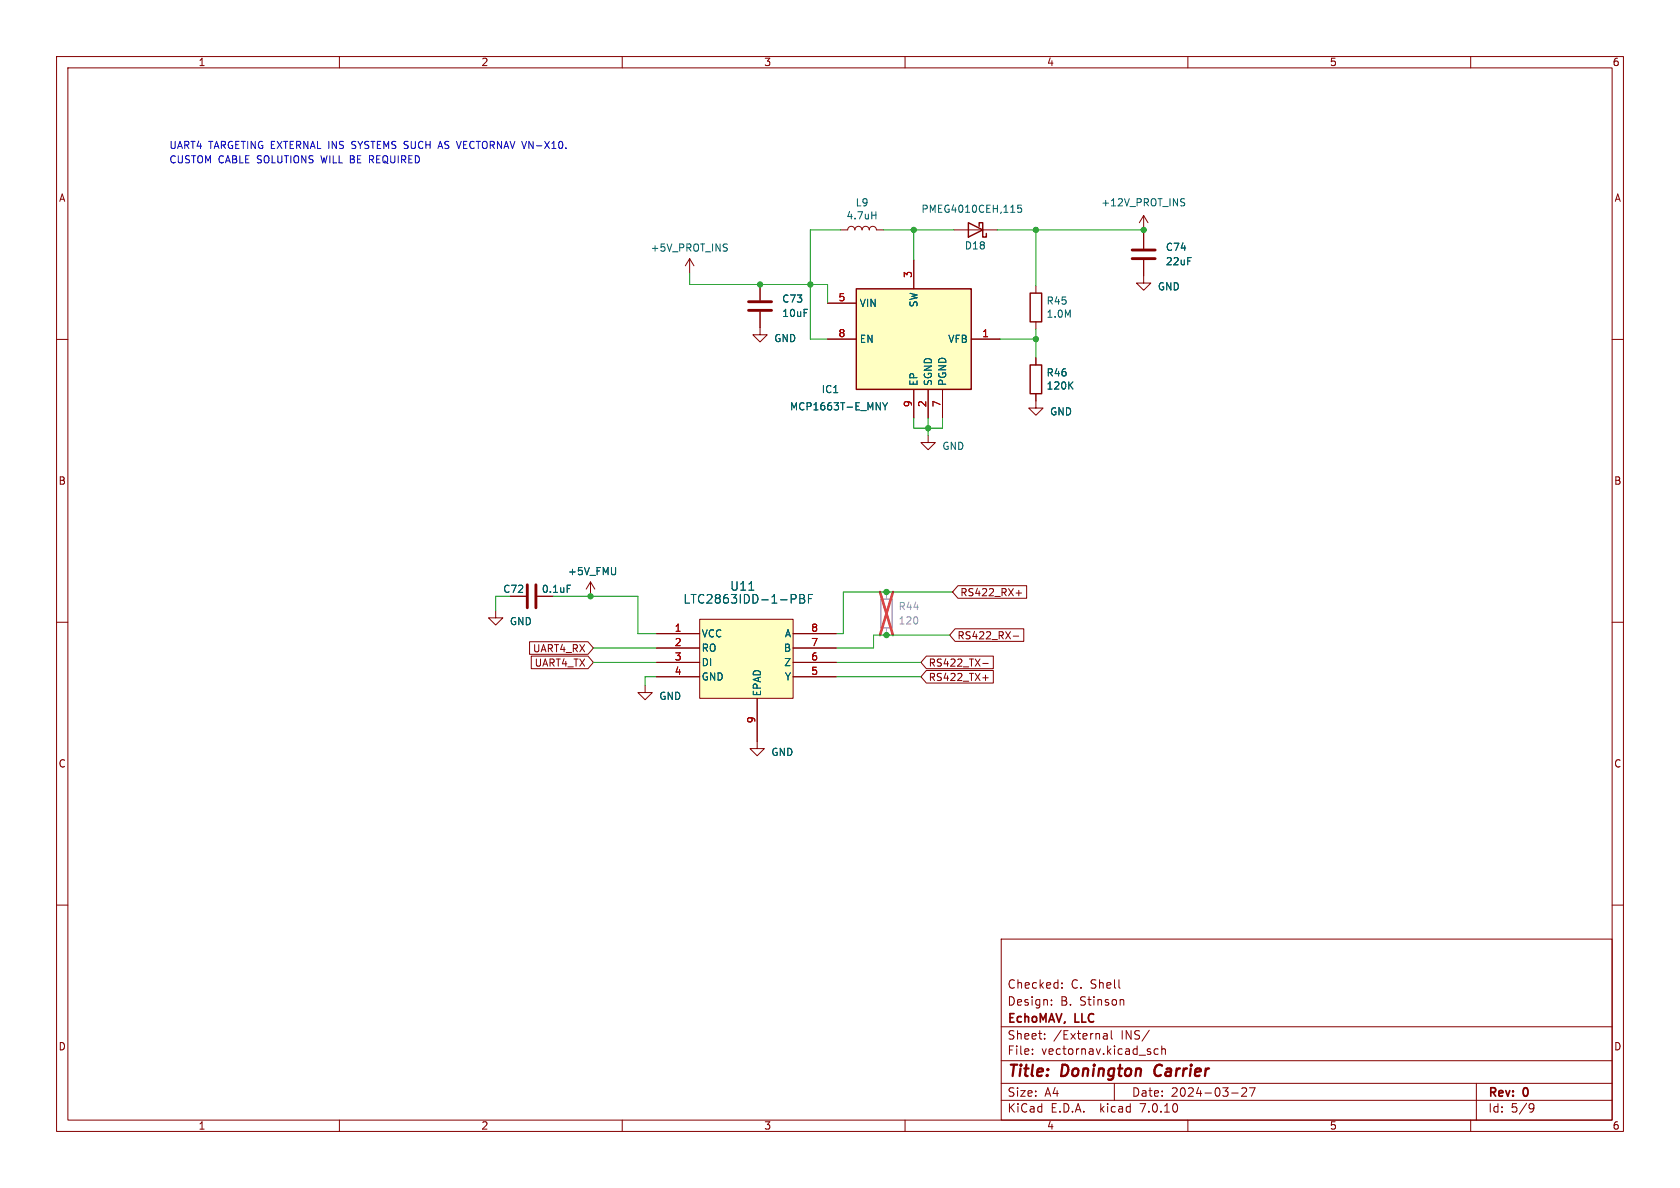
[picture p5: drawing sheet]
<svg xmlns="http://www.w3.org/2000/svg" width="297mm" height="210mm" viewBox="0 0 297 210" stroke-linecap="round" stroke-linejoin="round" font-family="sans-serif">
<g fill="none" stroke="#840000" stroke-width=".18">
<path d="M10 10h277v190h-277zM12 12h273v186h-273zM60 10v2M110 10v2M160 10v2M210 10v2M260 10v2M202.2 38.1v2.5M202.2 38.1l-.8 1.3M202.2 38.1l.7 1.3M10 60h2M121.9 45.7l-.7 1.3"/>
<path d="M121.9 45.7v2.6M121.9 45.7l.8 1.3M134.4 55.1v4.1h1.2l-1.2 1.3-1.3-1.3h1.3M134.4 50.3v2.8M146.3 59.9h5.1M146.3 53.6h5.1M148.6 40.6h1.3a.64 .64 0 0 1 .6-.6 .64 .64 0 0 1 .6 .6 .64 .64 0 0 1 .7-.6 .64 .64 0 0 1 .6 .6 .64 .64 0 0 1 .6-.6 .64 .64 0 0 1 .7 .6 .64 .64 0 0 1 .6-.6 .64 .64 0 0 1 .6 .6h1.3M161.5 46v5.1M168.7 40.6h7.6M171.7 59.9h5.1M183.1 50.5v1.3M183.1 56.9v1.3"/>
<path d="M202.2 46v4h1.3l-1.3 1.3-1.3-1.3h1.3M202.2 41.1v2.8M285 60h2M161.5 68.8v5.1M164.1 77v1.2h1.3l-1.3 1.3-1.3-1.3h1.3M164.1 68.8v5.1M166.6 68.8v5.1M183.1 69.6v2.5h1.3l-1.3 1.3-1.2-1.3h1.2M183.1 63.2v1.3M10 110h2M87.6 108v1.2h1.3l-1.3 1.3-1.2-1.3h1.2M90.2 105.4h2.8"/>
<path d="M93.6 113.4h10.3l1 1.2-1 1.1h-10.3zM93.9 116h10l1 1.1-1 1.1h-10zM95 105.4h2.8M104.4 102.9l-.8 1.2M104.4 102.9v2.5M104.4 102.9l.8 1.2M116.1 112h7.6M116.1 114.6h7.6M116.1 117.1h7.6M116.1 119.6h7.6M123.7 109.5h16.5v13.9h-16.5zM140.2 112h7.6"/>
<path d="M140.2 114.6h7.6M140.2 117.1h7.6M140.2 119.6h7.6M163.8 118.5h11.8v2.2h-11.8l-1-1.1zM163.8 116h11.8v2.2h-11.8l-1-1.1zM168.8 111.2h12.2v2.2h-12.2l-.9-1.1zM169.4 103.5h12.1v2.3h-12.1l-1-1.2zM173.7 119.8h1M173.7 117.3h1M179.1 112.5h1M179.6 104.8h1M180.1 104.4v.9"/>
<path d="M285 110h2M114 121.2v1.2h1.3l-1.3 1.3-1.2-1.3h1.2M133.9 123.4v8.9h1.2l-1.2 1.3-1.3-1.3h1.3M10 160h2M285 160h2M177 166h108v32h-108zM185.9 177.6v.1M185.9 176.8v.1M187.7 174.6v.1M187.7 173.8v.1M198.5 176.7l.2 .2v.8M60 198v2"/>
<path d="M110 198v2M160 198v2M177 194.5h108M177 191.5h108M177 187.5h108M177 181.5h108M182.5 186.3v.1M182.5 185.5v.1M184.7 183.6v.1M184.7 182.8v.1M195 183.5l.2 .2 .5-.1M195.1 182.8h.6v.9"/>
<path d="M195.7 183.1h-.5l-.2 .2M196.5 182.2v1.3l.2 .2M197 191.5v3M203.2 182.1l-1.3 2M204.7 185.5l-.4-.1-.3 .3v.4l.2 .2h.5M205.4 185.5l.2-.1 .4 .1v.9M205.4 184.9v1.5M210 198v2M217.7 193.2h1.2M219.5 192.4l.6-.1 .2 .1 .1 .3-.9 1.1h.9M220.9 192.3h1l-.7 1.5M260 198v2"/>
<path d="M261 191.5v6.5M270.6 195.1l.5 .1a.99 .99 0 0 1-.4 1.4h-.2M271.2 195.7l-.3 .3h-.3"/>
</g>
<path d="M204.4 188.5a1.27 1.27 0 0 0 0 1.6" fill="none" stroke="#840000" stroke-width=".4"/>
<g fill="none" stroke="#006464" stroke-width=".18">
<path d="M154.1 38h.7M154.8 37.4v1.3M180.6 36.3h-.6l-.1 .6 .2-.1h.4l.1 .2v.4l-.2 .1-.5-.1M209 35.7l.3 .1 .1 .4-.2 .2h-.3M209 35.1l.4 .1M128.4 43.1l.2 .1M128.5 43.9l.1 .1-.1 .3M156 71.2l.5 .7M156.5 71.9v.6M156.9 71.2l-.4 .7M189.1 68.1l.6 .7M189.7 67.5l-.7 .7"/>
<path d="M100.3 103.4h.6M108.8 100.3v1.2M132.4 104.3h.9M140.5 105.1l.3 .3-.1 .3-.2 .2M141.4 105.1h.5l.2 .1 .1 .3-.3 .3a.41 .41 0 0 1 .4 .4 .41 .41 0 0 1-.3 .4h-.6zM141.4 105.8h.5M142.9 105.8h.5M143.7 105.1h-.8v1.5"/>
</g>
<path d="M171.2 39.4l2.5 1.2-2.5 1.3zM151.4 51.1h20.3v17.7h-20.3zM173.1 40v-.6h.6v2.5h.7v-.6M182.1 51.8h2v5.1h-2zM182.1 64.5h2v5.1h-2z" fill="none" stroke="#840000" stroke-width=".25"/>
<path d="M132.3 54.9h4.1M132.3 53.3h4.1M200.2 45.7h4M200.2 44.2h4M93.2 103.4v4M94.7 103.4v4" fill="none" stroke="#840000" stroke-width=".51"/>
<g fill="#ffffc2" stroke="#ffffc2" stroke-width=".18">
<path d="M151.4 51.1h20.3v17.7h-20.3z"/>
<path d="M123.7 109.5h16.5v13.9h-16.5z"/>
</g>
<path d="M155.7 105.9h2v5.1h-2z" fill="none" stroke="#a1a1a1" stroke-width=".25"/>
<path d="M156.7 104.6v1.3M156.7 111v1.3" fill="none" stroke="#a1a1a1" stroke-width=".18"/>
<path d="M155.6 104.6l2.3 7.7M157.9 104.6l-2.3 7.7" fill="none" stroke="#eb3a3d" stroke-width=".46"/>
<path d="M77.5 25.9h.6M77.8 25l-.4 1.3" fill="none" stroke="#0000c2" stroke-width=".18"/>
<g fill="none" stroke="#009600" stroke-width=".18">
<path d="M121.9 48.3v2h24.4v3.3M148.6 40.6h-5.3v19.3h3M156.2 40.6h12.5M161.5 40.6v5.4M176.3 40.6h25.9v.5M176.8 59.9h6.3M183.1 40.6v9.9M183.1 58.2v5M161.5 73.9v1.8h5.1v-1.8M164.1 73.9v3.1M90.2 105.4h-2.6v2.6M97.8 105.4h15v6.6h3.3"/>
<path d="M104.9 114.6h11.2M104.9 117.1h11.2M116.1 119.6h-2.1v1.6M147.8 119.6h15M147.8 117.1h15M167.9 112.3h-13.5v2.3h-6.6M168.4 104.6h-19.3v7.4h-1.3"/>
</g>
<g fill="#009600" stroke="#009600" stroke-width=".18">
<circle cx="183.1" cy="59.9" r=".46"/>
<circle cx="134.4" cy="50.3" r=".46"/>
<circle cx="143.3" cy="50.3" r=".46"/>
<circle cx="164.1" cy="75.7" r=".46"/>
<circle cx="183.1" cy="40.6" r=".46"/>
<circle cx="161.5" cy="40.6" r=".46"/>
<circle cx="202.2" cy="40.6" r=".46"/>
<circle cx="156.7" cy="104.6" r=".46"/>
<circle cx="156.7" cy="112.3" r=".46"/>
<circle cx="104.4" cy="105.4" r=".46"/>
</g>
<g font-size="2.8" fill="#840000">
<text x="178" y="190.9">Title:</text>
<text x="187.7" y="190.9">Donington</text>
<text x="204.9" y="190.9">Carrier</text>
</g>
<g font-size="2.1" fill="#006464">
<text x="120.7" y="106.9">LTC2863IDD-1-PBF</text>
<text x="129" y="104.6">U11</text>
</g>
<g font-size="2.1" fill="#840000">
<text x="178" y="178">Design:</text>
<text x="178" y="175">Checked:</text>
<text x="187.4" y="178">B.</text>
<text x="189.3" y="175">C. Shell</text>
<text x="191" y="178">Stinson</text>
<text x="178" y="184">Sheet:</text>
<text x="178" y="181.2">EchoMAV,</text>
<text x="186.2" y="184">/External</text>
<text x="190.1" y="181.2">LLC</text>
<text x="198.2" y="184">INS/</text>
<text x="178" y="186.7">File:</text>
<text x="184.1" y="186.7">vectornav.kicad_sch</text>
<text x="178" y="196.9">KiCad</text>
<text x="178" y="194.1">Size:</text>
<text x="184.7" y="194.1">A4</text>
<text x="185.7" y="196.9">E.D.A.</text>
<text x="194.6" y="196.9">kicad</text>
<text x="200" y="194.1">Date:</text>
<text x="201.8" y="196.9">7.0.10</text>
<text x="207" y="194.1">2024-03-27</text>
<text x="263" y="194.3">Rev:</text>
<text x="263" y="196.9">Id:</text>
<text x="267.1" y="196.9">5/9</text>
<text x="269.4" y="194.3">0</text>
</g>
<g font-size="1.8" fill="#840000">
<text x="35" y="11.9">1</text>
<text x="85" y="11.9">2</text>
<text x="135" y="11.9">3</text>
<text x="185" y="11.9">4</text>
<text x="235" y="11.9">5</text>
<text x="285" y="11.9">6</text>
<text x="10.3" y="35.9">A</text>
<text x="285.3" y="35.9">A</text>
<text x="10.3" y="85.9">B</text>
<text x="285.3" y="85.9">B</text>
<text x="169.7" y="105.6">RS422_RX+</text>
<text x="169.2" y="113.2">RS422_RX-</text>
<text x="94.1" y="115.5">UART4_RX</text>
<text x="94.4" y="118">UART4_TX</text>
<text x="164.1" y="118">RS422_TX-</text>
<text x="164.1" y="120.6">RS422_TX+</text>
<text x="10.3" y="135.9">C</text>
<text x="285.3" y="135.9">C</text>
<text x="10.3" y="185.9">D</text>
<text x="285.3" y="185.9">D</text>
<text x="35" y="199.9">1</text>
<text x="85" y="199.9">2</text>
<text x="135" y="199.9">3</text>
<text x="185" y="199.9">4</text>
<text x="235" y="199.9">5</text>
<text x="285" y="199.9">6</text>
</g>
<g font-size="1.8" fill="#0000c2">
<text x="29.8" y="29">CUSTOM CABLE SOLUTIONS</text>
<text x="29.8" y="26.4">UART4</text>
<text x="36.9" y="26.4">TARGETING EXTERNAL INS</text>
<text x="57.1" y="29">WILL BE REQUIRED</text>
<text x="62.6" y="26.4">SYSTEMS SUCH</text>
<text x="78.4" y="26.4">AS VECTORNAV VN-X10.</text>
</g>
<g font-size="1.8" fill="#006464">
<text x="149.5" y="39">4.7uH</text>
<text x="151.2" y="36.7">L9</text>
<text x="162.8" y="37.8">PMEG4010CEH,115</text>
<text x="194.6" y="36.7">+12V_PROT_INS</text>
<text x="114.9" y="44.7">+5V_PROT_INS</text>
<text x="170.5" y="44.3">D18</text>
<text x="206" y="44.6">C74</text>
<text x="206" y="47.1">22uF</text>
<text x="138.2" y="53.7">C73</text>
<text x="204.6" y="51.5">GND</text>
<text x="138.2" y="56.2">10uF</text>
<text x="151.9" y="54.5">VIN</text>
<text x="162.4" y="54.4" transform="rotate(-90 162.4 54.4)">SW</text>
<text x="184.9" y="54.1">R45</text>
<text x="184.9" y="56.4">1.0M</text>
<text x="136.8" y="60.7">GND</text>
<text x="151.9" y="60.8">EN</text>
<text x="167.5" y="60.8">VFB</text>
<text x="145.2" y="69.7">IC1</text>
<text x="162.4" y="68.3" transform="rotate(-90 162.4 68.3)">EP</text>
<text x="164.9" y="68.3" transform="rotate(-90 164.9 68.3)">SGND</text>
<text x="167.5" y="68.3" transform="rotate(-90 167.5 68.3)">PGND</text>
<text x="184.9" y="69.1">120K</text>
<text x="184.9" y="66.8">R46</text>
<text x="139.6" y="72.7">MCP1663T-E_MNY</text>
<text x="185.5" y="73.6">GND</text>
<text x="166.5" y="79.7">GND</text>
<text x="100.3" y="101.9">+5V_FMU</text>
<text x="88.9" y="105">C72</text>
<text x="95.7" y="105">0.1uF</text>
<text x="90" y="110.7">GND</text>
<text x="124" y="112.9">VCC</text>
<text x="138.7" y="112.9">A</text>
<text x="124" y="115.4">RO</text>
<text x="124" y="118">DI</text>
<text x="138.5" y="115.4">B</text>
<text x="138.5" y="118">Z</text>
<text x="116.5" y="123.9">GND</text>
<text x="124" y="120.5">GND</text>
<text x="134.7" y="123.2" transform="rotate(-90 134.7 123.2)">EPAD</text>
<text x="138.7" y="120.5">Y</text>
<text x="136.3" y="133.8">GND</text>
</g>
<g font-size="1.8" fill="#a90000">
<text x="148.1" y="53.3">5</text>
<text x="161.3" y="49.2" transform="rotate(-90 161.3 49.2)">3</text>
<text x="148.1" y="59.7">8</text>
<text x="173.5" y="59.7">1</text>
<text x="161.3" y="72.1" transform="rotate(-90 161.3 72.1)">9</text>
<text x="163.8" y="72.1" transform="rotate(-90 163.8 72.1)">2</text>
<text x="166.4" y="72.1" transform="rotate(-90 166.4 72.1)">7</text>
<text x="119.2" y="111.8">1</text>
<text x="143.3" y="111.8">8</text>
<text x="119.2" y="114.3">2</text>
<text x="119.2" y="116.8">3</text>
<text x="119.2" y="119.4">4</text>
<text x="143.3" y="119.4">5</text>
<text x="143.3" y="116.8">6</text>
<text x="143.3" y="114.3">7</text>
<text x="133.6" y="128" transform="rotate(-90 133.6 128)">9</text>
</g>
<g font-size="1.8" fill="#989898">
<text x="158.8" y="110.6">120</text>
<text x="158.8" y="108.1">R44</text>
</g>
</svg>
